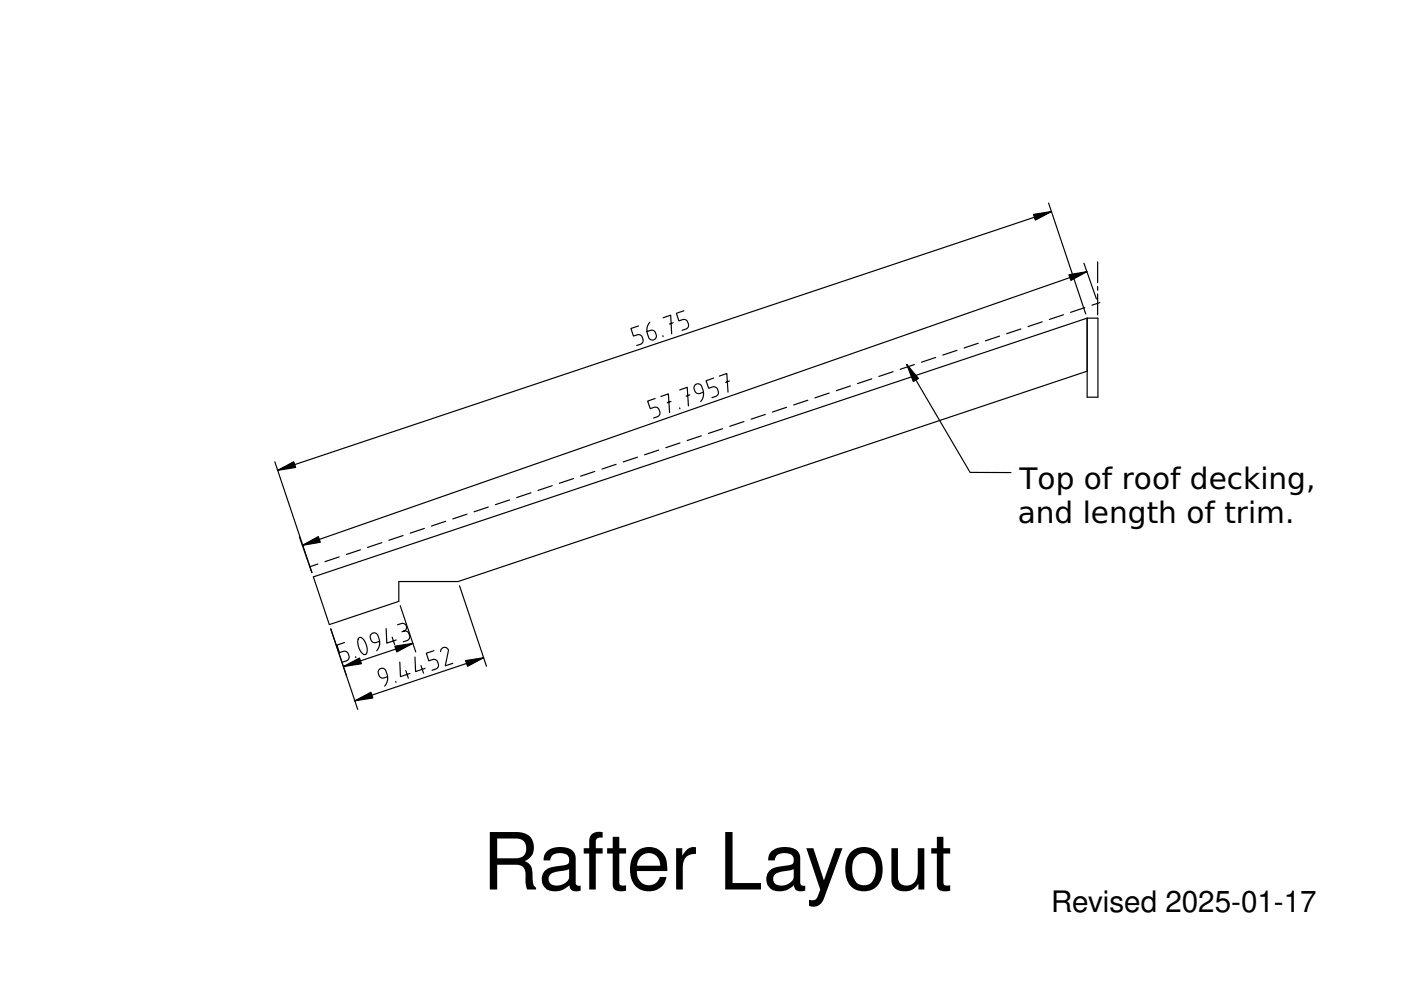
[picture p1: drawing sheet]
<svg xmlns="http://www.w3.org/2000/svg" width="297mm" height="210mm" viewBox="0 0 297 210" stroke-linecap="round" stroke-linejoin="round" font-family="sans-serif">
<g fill="none" stroke="#000" stroke-width=".25">
<path d="M222.3 43l7.9 23.6M222.9 44.9l-164 54.8M229.8 55.8l2.7 7.6M230.4 57.6l-166.3 58M232.7 55.5v4.5M135.4 69.1l-1.6 .6 .5 1.6 .8-.3a.85 .85 0 0 1 1.1 .5l.1 .4a.85 .85 0 0 1-.5 1.1l-.8 .3M137.8 68.3a2.55 2.55 0 0 0-.5 2.5l.2 .7a.85 .85 0 0 0 1.1 .6 .85 .85 0 0 0 .5-1.1l-.1-.4a.85 .85 0 0 0-1.1-.6l-.7 .3M140.5 71.2l.1 .2M140.6 67.4l1.6-.6 .2 4M142.7 68.4l-.8 .3M145 65.9l-1.6 .5 .5 1.6 .8-.2a.85 .85 0 0 1 1.1 .5l.2 .4a.85 .85 0 0 1-.6 1.1l-.8 .2M152.5 79.7l1.6-.5 .3 3.9"/>
<path d="M189.3 78.8l-3 1M192.3 77.3l13.4 22.9h8.6M193.9 77.3l-3 1M198.4 75.8l-3 1M202.9 74.3l-3 1M207.4 72.8l-3 1M211.9 71.3l-3 1M216.5 69.7l-3.1 1.1M221 68.2l-3 1M225.5 66.7l-3 1M230 65.2l-3 1M230.5 67.5l-164.1 54.8 3.4 10.1 14.8-4.9v-4.2h12.5l133.4-44.6"/>
<path d="M230.5 67.5h2.3v16.7h-2.3zM232.7 60.7v.8M232.7 62.3v4.5M233.2 64.2l-1.7 .5M58.3 97.9l7.8 23.5-2.6-7.6M126.1 100l-3 1M130.6 98.4l-3 1.1M135.1 96.9l-3 1M138.9 84.5l-1.6 .5 .6 1.6 .8-.2a.85 .85 0 0 1 1 .5l.2 .4a.85 .85 0 0 1-.5 1.1l-.8 .2M139.7 95.4l-3 1M140.1 84.1l1.6-.6 .3 4M142.3 85.1l-.8 .3"/>
<path d="M144.1 86.5l.1 .2M144.1 82.7l1.6-.6 .3 4M144.2 93.9l-3 1M146.3 83.7l-.8 .3M148.7 92.4l-3 1M149.2 83.2l-.8 .2a.85 .85 0 0 1-1.1-.5l-.1-.4a.85 .85 0 0 1 .5-1.1 .85 .85 0 0 1 1.1 .5l.2 .8a2.54 2.54 0 0 1-.4 2.5M151.3 80.2l-1.6 .5 .6 1.6 .8-.3a.85 .85 0 0 1 1 .6l.2 .4a.85 .85 0 0 1-.5 1l-.8 .3M153.2 90.9l-3 1M154.7 80.8l-.8 .3M157.7 89.4l-3 1M162.2 87.9l-3 1M166.8 86.4l-3 1"/>
<path d="M171.3 84.9l-3 1M175.8 83.3l-3 1M180.3 81.8l-3 1M184.8 80.3l-3 1M67.4 119.6l-1.7 .6M71.9 118.1l-3 1M76.4 116.6l-3 1M80.9 115.1l-3 1M85.5 113.5l-3.1 1.1M90 112l-3 1M94.5 110.5l-3 1M99 109l-3 1"/>
<path d="M103.5 107.5l-3 1M108 106l-3 1M112.6 104.5l-3 1M117.1 103l-3 1M121.6 101.5l-3 1M70.1 133.3l5.7 17.1M73 136.2l-1.6 .6 .6 1.6 .8-.3a.85 .85 0 0 1 1 .5l.2 .4a.85 .85 0 0 1-.6 1.1l-.8 .3M75.4 139.2l.1 .2M76.1 135.3l.2-.1a.98 .98 0 0 1 1 .7 2.6 2.6 0 0 1 .3 2.8l-.1 .1a.98 .98 0 0 1-1.1-.8 2.83 2.83 0 0 1-.3-2.7zM80.5 136l-.8 .2a.85 .85 0 0 1-1-.5l-.2-.4a.85 .85 0 0 1 .6-1.1 .85 .85 0 0 1 1 .6l.3 .7a2.54 2.54 0 0 1-.5 2.5M81.9 133.3l.1 3.1 2-.7M83.1 135.1l.6 1.6"/>
<path d="M84.3 132.5l.8-.3a.85 .85 0 0 1 1.1 .5 .85 .85 0 0 1-.6 1.1 .85 .85 0 0 1 1.1 .5l.1 .4a.85 .85 0 0 1-.5 1.1l-.8 .3M84.9 128.4l3.2 9.8M85.6 133.8l-.4 .1M87.5 136.4l-14.7 4.9M88 139.3l.1 3.1 2-.7M92 138l-1.6 .5 .5 1.6 .8-.3a.85 .85 0 0 1 1.1 .6l.1 .4a.85 .85 0 0 1-.5 1l-.8 .3M93.4 138.2a.82 .82 0 0 1 .8-.9 .82 .82 0 0 1 .9 .7l-.7 3.2 1.6-.6M97.4 124.2l5.7 17.1M102.5 139.5l-27.3 9.1M82.2 143.5l-.8 .2a.85 .85 0 0 1-1-.5l-.2-.4a.85 .85 0 0 1 .6-1.1 .85 .85 0 0 1 1 .6l.3 .7a2.54 2.54 0 0 1-.5 2.5M83.9 144.5l.1 .2M84.8 140.4l.1 3.1 2-.7"/>
<path d="M86 142.2l.6 1.6M89.3 141.1l.5 1.6"/>
</g>
<path d="M219.1 45.5l3.8-.6-3.4 1.8zM226.6 58.3l3.8-.7-3.3 1.9zM192.3 77.3l2.4 2.9-1.1 .7zM58.9 99.7l3.4-1.8 .4 1.2zM64.1 115.6l3.4-1.8 .4 1.2zM83.7 137l3.8-.6-3.4 1.8zM98.7 140.1l3.8-.6-3.4 1.8zM72.8 141.3l3.4-1.8 .4 1.2zM75.2 148.6l3.4-1.8 .5 1.2z" fill="#000"/>
<path d="M219.1 45.5l3.8-.6-3.4 1.8zM226.6 58.3l3.8-.7-3.3 1.9zM192.3 77.3l2.4 2.9-1.1 .7zM58.9 99.7l3.4-1.8 .4 1.2zM64.1 115.6l3.4-1.8 .4 1.2zM83.7 137l3.8-.6-3.4 1.8zM98.7 140.1l3.8-.6-3.4 1.8zM72.8 141.3l3.4-1.8 .4 1.2zM75.2 148.6l3.4-1.8 .5 1.2z" fill="#000" stroke="#000" stroke-width=".25"/>
<text font-size="16.7" x="102.3" y="188.6">Rafter Layout</text>
<g font-size="6.3">
<text x="216.2" y="103.7">Top of roof decking,</text>
<text x="215.8" y="110.8">and length of trim.</text>
<text x="222.9" y="193.4">Revised 2025-01-17</text>
</g>
</svg>
